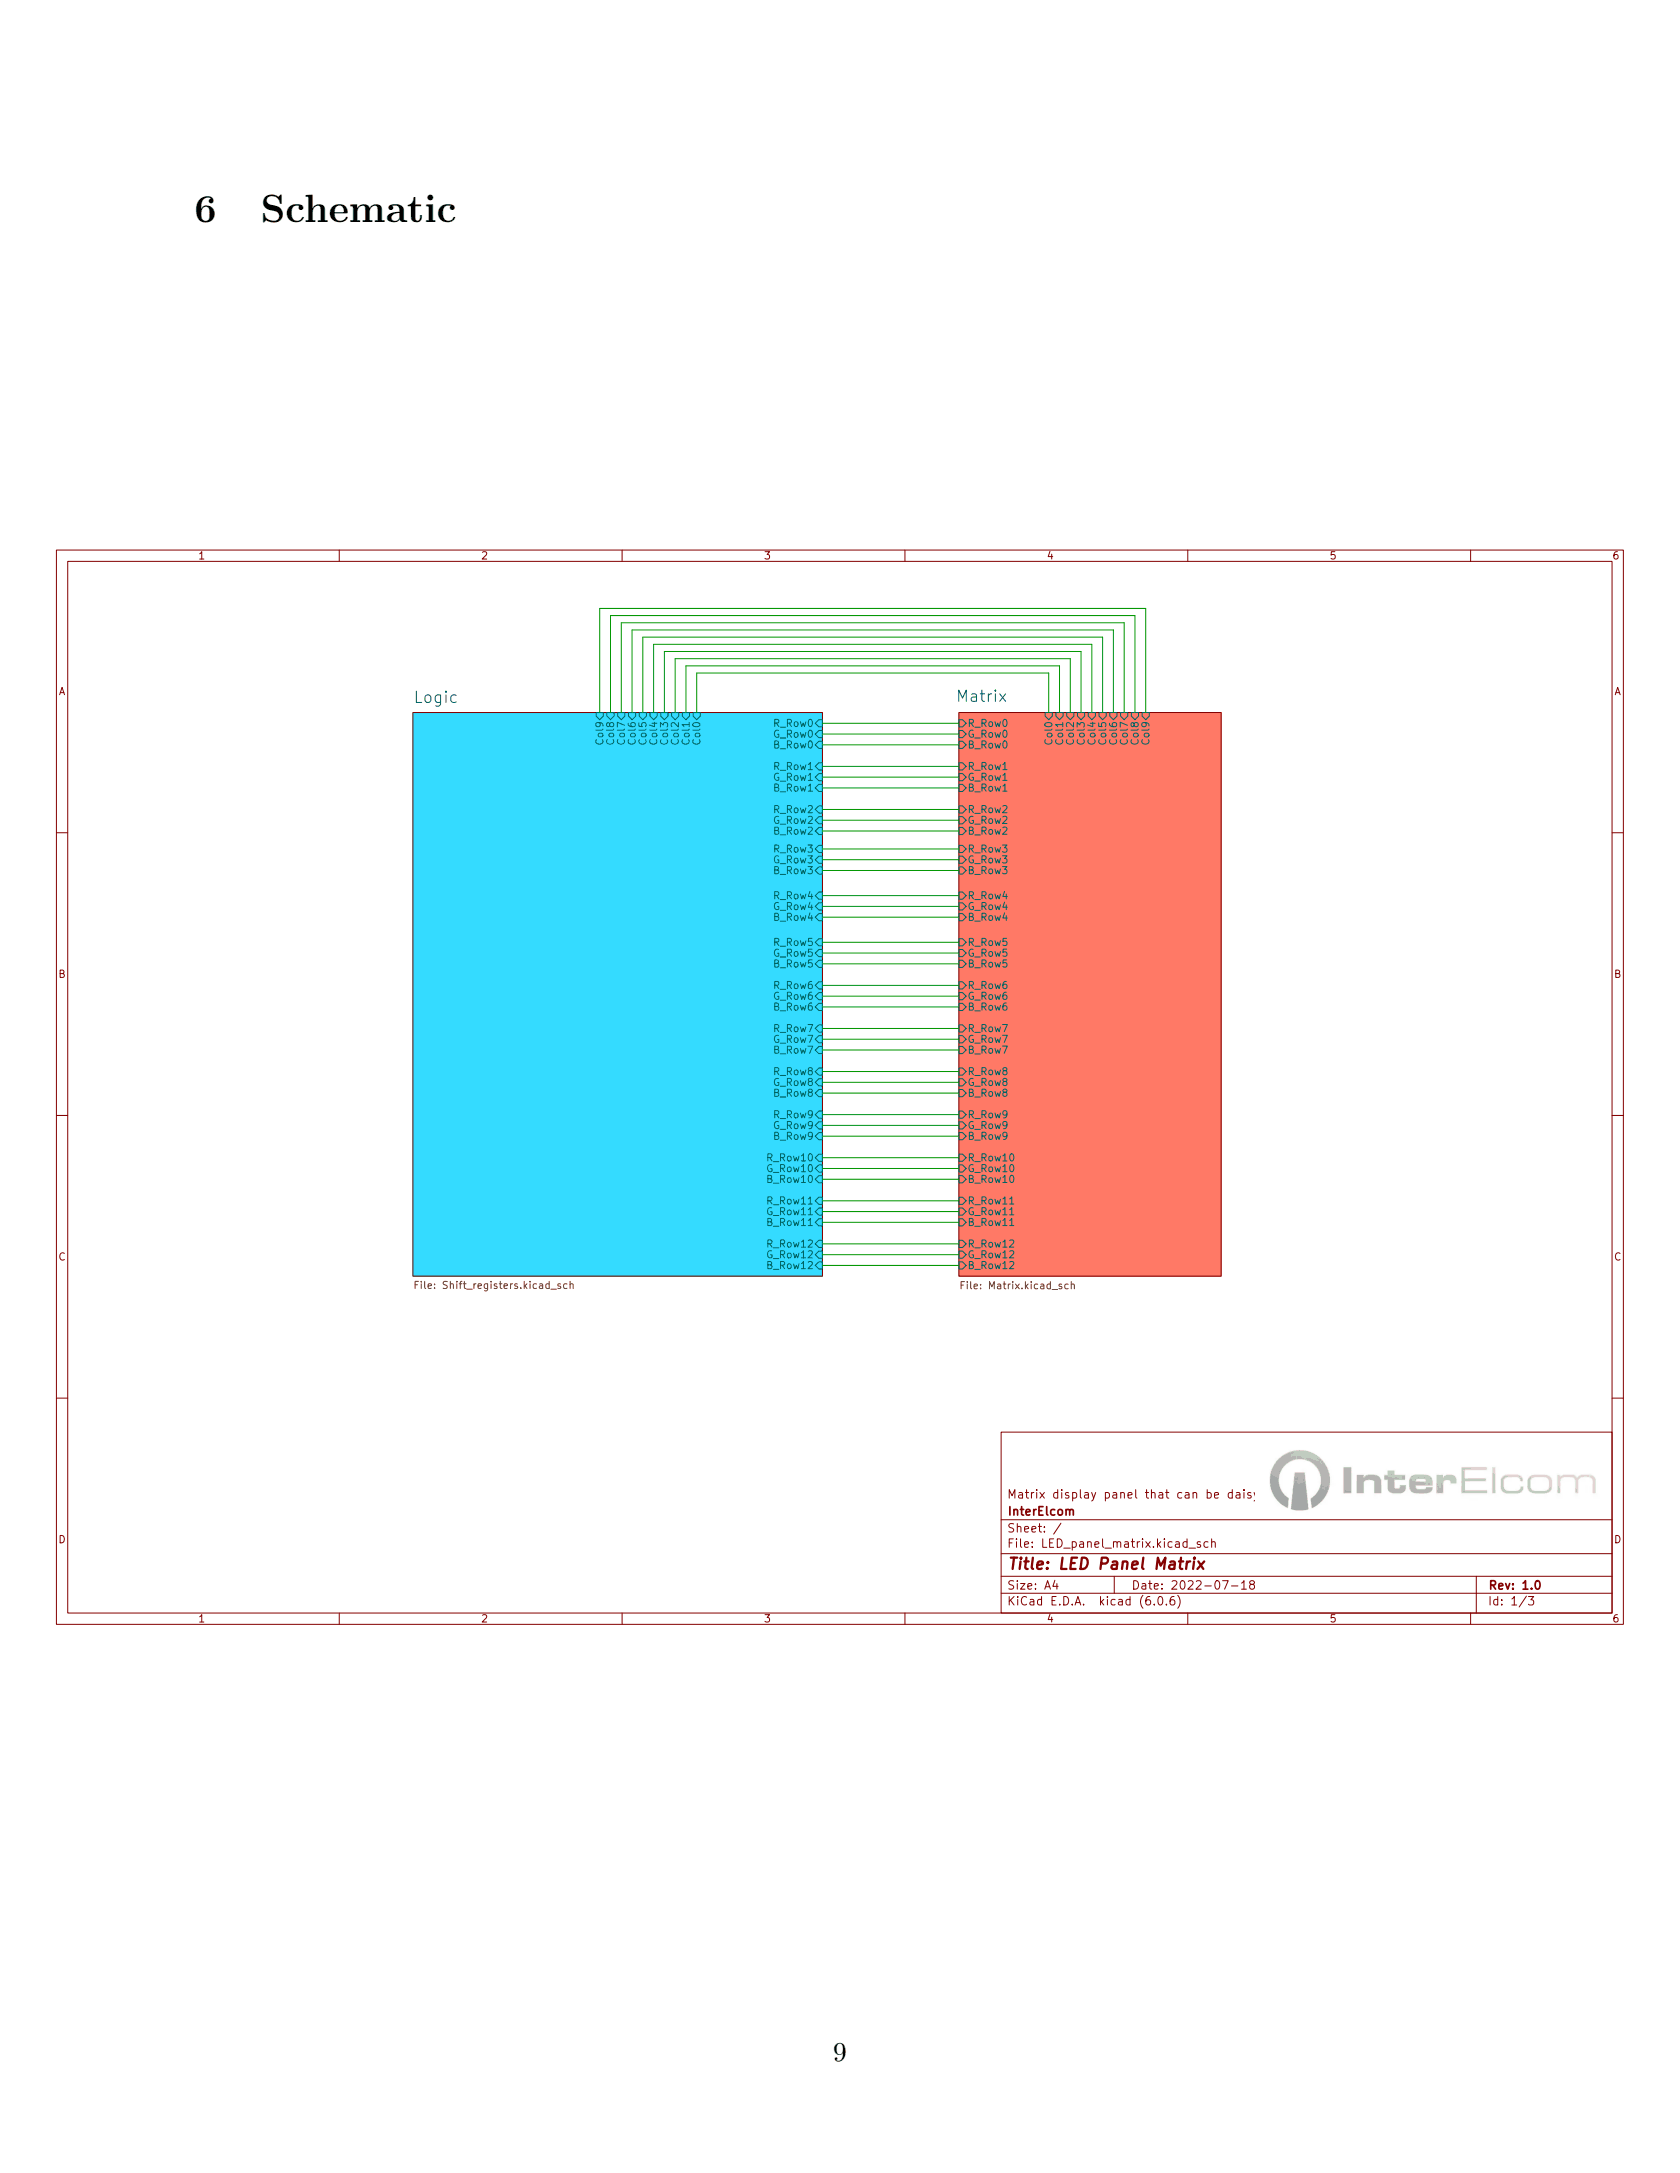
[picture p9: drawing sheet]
(kicad_sch (version 20211123) (generator eeschema)

 (paper "A4")

 (title_block
  (title "LED Panel Matrix")
  (date "2022-07-18")
  (rev "1.0")
  (company "InterElcom")
  (comment 1 "Matrix display panel that can be daisy chained"))

 (lib_symbols)


 (wire (pts (xy 113.665 38.735) (xy 113.665 25.4)) (stroke (width 0) (type default) (color 0 0 0 0)))
 (wire (pts (xy 191.135 27.94) (xy 191.135 38.735)) (stroke (width 0) (type default) (color 0 0 0 0)))
 (wire (pts (xy 145.415 106.045) (xy 169.545 106.045)) (stroke (width 0) (type default) (color 0 0 0 0)))
 (wire (pts (xy 145.415 136.525) (xy 169.545 136.525)) (stroke (width 0) (type default) (color 0 0 0 0)))
 (wire (pts (xy 111.76 24.13) (xy 111.76 38.735)) (stroke (width 0) (type default) (color 0 0 0 0)))
 (wire (pts (xy 145.415 42.545) (xy 169.545 42.545)) (stroke (width 0) (type default) (color 0 0 0 0)))
 (wire (pts (xy 185.42 31.75) (xy 123.19 31.75)) (stroke (width 0) (type default) (color 0 0 0 0)))
 (wire (pts (xy 145.415 98.425) (xy 169.545 98.425)) (stroke (width 0) (type default) (color 0 0 0 0)))
 (wire (pts (xy 145.415 79.375) (xy 169.545 79.375)) (stroke (width 0) (type default) (color 0 0 0 0)))
 (wire (pts (xy 145.415 74.93) (xy 169.545 74.93)) (stroke (width 0) (type default) (color 0 0 0 0)))
 (wire (pts (xy 145.415 66.675) (xy 169.545 66.675)) (stroke (width 0) (type default) (color 0 0 0 0)))
 (wire (pts (xy 145.415 81.28) (xy 169.545 81.28)) (stroke (width 0) (type default) (color 0 0 0 0)))
 (wire (pts (xy 145.415 119.38) (xy 169.545 119.38)) (stroke (width 0) (type default) (color 0 0 0 0)))
 (wire (pts (xy 193.04 38.735) (xy 193.04 26.67)) (stroke (width 0) (type default) (color 0 0 0 0)))
 (wire (pts (xy 145.415 117.475) (xy 169.545 117.475)) (stroke (width 0) (type default) (color 0 0 0 0)))
 (wire (pts (xy 117.475 27.94) (xy 191.135 27.94)) (stroke (width 0) (type default) (color 0 0 0 0)))
 (wire (pts (xy 145.415 96.52) (xy 169.545 96.52)) (stroke (width 0) (type default) (color 0 0 0 0)))
 (wire (pts (xy 145.415 50.165) (xy 169.545 50.165)) (stroke (width 0) (type default) (color 0 0 0 0)))
 (wire (pts (xy 200.66 38.735) (xy 200.66 21.59)) (stroke (width 0) (type default) (color 0 0 0 0)))
 (wire (pts (xy 145.415 128.905) (xy 169.545 128.905)) (stroke (width 0) (type default) (color 0 0 0 0)))
 (wire (pts (xy 113.665 25.4) (xy 194.945 25.4)) (stroke (width 0) (type default) (color 0 0 0 0)))
 (wire (pts (xy 185.42 38.735) (xy 185.42 31.75)) (stroke (width 0) (type default) (color 0 0 0 0)))
 (wire (pts (xy 145.415 52.07) (xy 169.545 52.07)) (stroke (width 0) (type default) (color 0 0 0 0)))
 (wire (pts (xy 145.415 109.855) (xy 169.545 109.855)) (stroke (width 0) (type default) (color 0 0 0 0)))
 (wire (pts (xy 145.415 83.185) (xy 169.545 83.185)) (stroke (width 0) (type default) (color 0 0 0 0)))
 (wire (pts (xy 196.85 38.735) (xy 196.85 24.13)) (stroke (width 0) (type default) (color 0 0 0 0)))
 (wire (pts (xy 145.415 111.76) (xy 169.545 111.76)) (stroke (width 0) (type default) (color 0 0 0 0)))
 (wire (pts (xy 145.415 57.785) (xy 169.545 57.785)) (stroke (width 0) (type default) (color 0 0 0 0)))
 (wire (pts (xy 145.415 88.9) (xy 169.545 88.9)) (stroke (width 0) (type default) (color 0 0 0 0)))
 (wire (pts (xy 145.415 62.865) (xy 169.545 62.865)) (stroke (width 0) (type default) (color 0 0 0 0)))
 (wire (pts (xy 145.415 132.715) (xy 169.545 132.715)) (stroke (width 0) (type default) (color 0 0 0 0)))
 (wire (pts (xy 123.19 31.75) (xy 123.19 38.735)) (stroke (width 0) (type default) (color 0 0 0 0)))
 (wire (pts (xy 145.415 102.235) (xy 169.545 102.235)) (stroke (width 0) (type default) (color 0 0 0 0)))
 (wire (pts (xy 121.285 30.48) (xy 187.325 30.48)) (stroke (width 0) (type default) (color 0 0 0 0)))
 (wire (pts (xy 202.565 20.32) (xy 202.565 38.735)) (stroke (width 0) (type default) (color 0 0 0 0)))
 (wire (pts (xy 189.23 29.21) (xy 119.38 29.21)) (stroke (width 0) (type default) (color 0 0 0 0)))
 (wire (pts (xy 193.04 26.67) (xy 115.57 26.67)) (stroke (width 0) (type default) (color 0 0 0 0)))
 (wire (pts (xy 145.415 125.095) (xy 169.545 125.095)) (stroke (width 0) (type default) (color 0 0 0 0)))
 (wire (pts (xy 200.66 21.59) (xy 107.95 21.59)) (stroke (width 0) (type default) (color 0 0 0 0)))
 (wire (pts (xy 119.38 29.21) (xy 119.38 38.735)) (stroke (width 0) (type default) (color 0 0 0 0)))
 (wire (pts (xy 145.415 71.12) (xy 169.545 71.12)) (stroke (width 0) (type default) (color 0 0 0 0)))
 (wire (pts (xy 115.57 26.67) (xy 115.57 38.735)) (stroke (width 0) (type default) (color 0 0 0 0)))
 (wire (pts (xy 145.415 55.88) (xy 169.545 55.88)) (stroke (width 0) (type default) (color 0 0 0 0)))
 (wire (pts (xy 145.415 48.26) (xy 169.545 48.26)) (stroke (width 0) (type default) (color 0 0 0 0)))
 (wire (pts (xy 145.415 94.615) (xy 169.545 94.615)) (stroke (width 0) (type default) (color 0 0 0 0)))
 (wire (pts (xy 145.415 127) (xy 169.545 127)) (stroke (width 0) (type default) (color 0 0 0 0)))
 (wire (pts (xy 107.95 21.59) (xy 107.95 38.735)) (stroke (width 0) (type default) (color 0 0 0 0)))
 (wire (pts (xy 145.415 64.77) (xy 169.545 64.77)) (stroke (width 0) (type default) (color 0 0 0 0)))
 (wire (pts (xy 145.415 73.025) (xy 169.545 73.025)) (stroke (width 0) (type default) (color 0 0 0 0)))
 (wire (pts (xy 109.855 22.86) (xy 198.755 22.86)) (stroke (width 0) (type default) (color 0 0 0 0)))
 (wire (pts (xy 145.415 104.14) (xy 169.545 104.14)) (stroke (width 0) (type default) (color 0 0 0 0)))
 (wire (pts (xy 145.415 90.805) (xy 169.545 90.805)) (stroke (width 0) (type default) (color 0 0 0 0)))
 (wire (pts (xy 121.285 38.735) (xy 121.285 30.48)) (stroke (width 0) (type default) (color 0 0 0 0)))
 (wire (pts (xy 194.945 25.4) (xy 194.945 38.735)) (stroke (width 0) (type default) (color 0 0 0 0)))
 (wire (pts (xy 117.475 38.735) (xy 117.475 27.94)) (stroke (width 0) (type default) (color 0 0 0 0)))
 (wire (pts (xy 109.855 38.735) (xy 109.855 22.86)) (stroke (width 0) (type default) (color 0 0 0 0)))
 (wire (pts (xy 145.415 59.69) (xy 169.545 59.69)) (stroke (width 0) (type default) (color 0 0 0 0)))
 (wire (pts (xy 145.415 40.64) (xy 169.545 40.64)) (stroke (width 0) (type default) (color 0 0 0 0)))
 (wire (pts (xy 196.85 24.13) (xy 111.76 24.13)) (stroke (width 0) (type default) (color 0 0 0 0)))
 (wire (pts (xy 145.415 44.45) (xy 169.545 44.45)) (stroke (width 0) (type default) (color 0 0 0 0)))
 (wire (pts (xy 187.325 30.48) (xy 187.325 38.735)) (stroke (width 0) (type default) (color 0 0 0 0)))
 (wire (pts (xy 145.415 121.285) (xy 169.545 121.285)) (stroke (width 0) (type default) (color 0 0 0 0)))
 (wire (pts (xy 198.755 22.86) (xy 198.755 38.735)) (stroke (width 0) (type default) (color 0 0 0 0)))
 (wire (pts (xy 189.23 38.735) (xy 189.23 29.21)) (stroke (width 0) (type default) (color 0 0 0 0)))
 (wire (pts (xy 145.415 134.62) (xy 169.545 134.62)) (stroke (width 0) (type default) (color 0 0 0 0)))
 (wire (pts (xy 145.415 86.995) (xy 169.545 86.995)) (stroke (width 0) (type default) (color 0 0 0 0)))
 (wire (pts (xy 106.045 38.735) (xy 106.045 20.32)) (stroke (width 0) (type default) (color 0 0 0 0)))
 (wire (pts (xy 145.415 113.665) (xy 169.545 113.665)) (stroke (width 0) (type default) (color 0 0 0 0)))
 (wire (pts (xy 106.045 20.32) (xy 202.565 20.32)) (stroke (width 0) (type default) (color 0 0 0 0)))

 (image (at 194.945 66.04) (scale 0.771067)
  (data))

 (sheet (at 169.545 38.735) (size 46.355 99.695) (stroke (width 0.1524) (type solid) (color 0 0 0 0)) (fill (color 255 121 102 1.0000))
  (property "Sheet name" "Matrix" (id 0) (at 168.91 37.465 0) (effects (font (size 2 2)) (justify left bottom)))
  (property "Sheet file" "Matrix.kicad_sch" (id 1) (at 169.545 139.065 0) (effects (font (size 1.27 1.27)) (justify left top))) (pin "R_Row5" input (at 169.545 79.375 180) (effects (font (size 1.27 1.27)) (justify left))) (pin "G_Row5" input (at 169.545 81.28 180) (effects (font (size 1.27 1.27)) (justify left))) (pin "B_Row5" input (at 169.545 83.185 180) (effects (font (size 1.27 1.27)) (justify left))) (pin "R_Row6" input (at 169.545 86.995 180) (effects (font (size 1.27 1.27)) (justify left))) (pin "G_Row6" input (at 169.545 88.9 180) (effects (font (size 1.27 1.27)) (justify left))) (pin "B_Row4" input (at 169.545 74.93 180) (effects (font (size 1.27 1.27)) (justify left))) (pin "R_Row4" input (at 169.545 71.12 180) (effects (font (size 1.27 1.27)) (justify left))) (pin "G_Row4" input (at 169.545 73.025 180) (effects (font (size 1.27 1.27)) (justify left))) (pin "G_Row3" input (at 169.545 64.77 180) (effects (font (size 1.27 1.27)) (justify left))) (pin "R_Row3" input (at 169.545 62.865 180) (effects (font (size 1.27 1.27)) (justify left))) (pin "B_Row3" input (at 169.545 66.675 180) (effects (font (size 1.27 1.27)) (justify left))) (pin "R_Row2" input (at 169.545 55.88 180) (effects (font (size 1.27 1.27)) (justify left))) (pin "G_Row2" input (at 169.545 57.785 180) (effects (font (size 1.27 1.27)) (justify left))) (pin "B_Row2" input (at 169.545 59.69 180) (effects (font (size 1.27 1.27)) (justify left))) (pin "Col5" input (at 194.945 38.735 90) (effects (font (size 1.27 1.27)) (justify right))) (pin "Col8" input (at 200.66 38.735 90) (effects (font (size 1.27 1.27)) (justify right))) (pin "Col9" input (at 202.565 38.735 90) (effects (font (size 1.27 1.27)) (justify right))) (pin "Col6" input (at 196.85 38.735 90) (effects (font (size 1.27 1.27)) (justify right))) (pin "Col7" input (at 198.755 38.735 90) (effects (font (size 1.27 1.27)) (justify right))) (pin "Col0" input (at 185.42 38.735 90) (effects (font (size 1.27 1.27)) (justify right))) (pin "Col1" input (at 187.325 38.735 90) (effects (font (size 1.27 1.27)) (justify right))) (pin "Col2" input (at 189.23 38.735 90) (effects (font (size 1.27 1.27)) (justify right))) (pin "Col4" input (at 193.04 38.735 90) (effects (font (size 1.27 1.27)) (justify right))) (pin "Col3" input (at 191.135 38.735 90) (effects (font (size 1.27 1.27)) (justify right))) (pin "G_Row0" input (at 169.545 42.545 180) (effects (font (size 1.27 1.27)) (justify left))) (pin "B_Row0" input (at 169.545 44.45 180) (effects (font (size 1.27 1.27)) (justify left))) (pin "R_Row0" input (at 169.545 40.64 180) (effects (font (size 1.27 1.27)) (justify left))) (pin "R_Row1" input (at 169.545 48.26 180) (effects (font (size 1.27 1.27)) (justify left))) (pin "G_Row1" input (at 169.545 50.165 180) (effects (font (size 1.27 1.27)) (justify left))) (pin "B_Row1" input (at 169.545 52.07 180) (effects (font (size 1.27 1.27)) (justify left))) (pin "B_Row6" input (at 169.545 90.805 180) (effects (font (size 1.27 1.27)) (justify left))) (pin "R_Row7" input (at 169.545 94.615 180) (effects (font (size 1.27 1.27)) (justify left))) (pin "G_Row7" input (at 169.545 96.52 180) (effects (font (size 1.27 1.27)) (justify left))) (pin "B_Row7" input (at 169.545 98.425 180) (effects (font (size 1.27 1.27)) (justify left))) (pin "R_Row8" input (at 169.545 102.235 180) (effects (font (size 1.27 1.27)) (justify left))) (pin "G_Row9" input (at 169.545 111.76 180) (effects (font (size 1.27 1.27)) (justify left))) (pin "B_Row9" input (at 169.545 113.665 180) (effects (font (size 1.27 1.27)) (justify left))) (pin "B_Row8" input (at 169.545 106.045 180) (effects (font (size 1.27 1.27)) (justify left))) (pin "G_Row8" input (at 169.545 104.14 180) (effects (font (size 1.27 1.27)) (justify left))) (pin "R_Row9" input (at 169.545 109.855 180) (effects (font (size 1.27 1.27)) (justify left))) (pin "R_Row10" input (at 169.545 117.475 180) (effects (font (size 1.27 1.27)) (justify left))) (pin "G_Row10" input (at 169.545 119.38 180) (effects (font (size 1.27 1.27)) (justify left))) (pin "B_Row10" input (at 169.545 121.285 180) (effects (font (size 1.27 1.27)) (justify left))) (pin "B_Row11" input (at 169.545 128.905 180) (effects (font (size 1.27 1.27)) (justify left))) (pin "G_Row11" input (at 169.545 127 180) (effects (font (size 1.27 1.27)) (justify left))) (pin "R_Row12" input (at 169.545 132.715 180) (effects (font (size 1.27 1.27)) (justify left))) (pin "G_Row12" input (at 169.545 134.62 180) (effects (font (size 1.27 1.27)) (justify left))) (pin "R_Row11" input (at 169.545 125.095 180) (effects (font (size 1.27 1.27)) (justify left))) (pin "B_Row12" input (at 169.545 136.525 180) (effects (font (size 1.27 1.27)) (justify left))))

 (sheet (at 73.025 38.735) (size 72.39 99.695) (fields_autoplaced) (stroke (width 0.1524) (type solid) (color 0 0 0 0)) (fill (color 52 219 255 1.0000))
  (property "Sheet name" "Logic" (id 0) (at 73.025 37.6584 0) (effects (font (size 2 2)) (justify left bottom)))
  (property "Sheet file" "Shift_registers.kicad_sch" (id 1) (at 73.025 139.0146 0) (effects (font (size 1.27 1.27)) (justify left top))) (pin "R_Row5" input (at 145.415 79.375 0) (effects (font (size 1.27 1.27)) (justify right))) (pin "R_Row4" input (at 145.415 71.12 0) (effects (font (size 1.27 1.27)) (justify right))) (pin "R_Row6" input (at 145.415 86.995 0) (effects (font (size 1.27 1.27)) (justify right))) (pin "R_Row8" input (at 145.415 102.235 0) (effects (font (size 1.27 1.27)) (justify right))) (pin "R_Row7" input (at 145.415 94.615 0) (effects (font (size 1.27 1.27)) (justify right))) (pin "R_Row0" input (at 145.415 40.64 0) (effects (font (size 1.27 1.27)) (justify right))) (pin "R_Row1" input (at 145.415 48.26 0) (effects (font (size 1.27 1.27)) (justify right))) (pin "R_Row3" input (at 145.415 62.865 0) (effects (font (size 1.27 1.27)) (justify right))) (pin "R_Row2" input (at 145.415 55.88 0) (effects (font (size 1.27 1.27)) (justify right))) (pin "R_Row12" input (at 145.415 132.715 0) (effects (font (size 1.27 1.27)) (justify right))) (pin "R_Row11" input (at 145.415 125.095 0) (effects (font (size 1.27 1.27)) (justify right))) (pin "R_Row9" input (at 145.415 109.855 0) (effects (font (size 1.27 1.27)) (justify right))) (pin "R_Row10" input (at 145.415 117.475 0) (effects (font (size 1.27 1.27)) (justify right))) (pin "B_Row11" input (at 145.415 128.905 0) (effects (font (size 1.27 1.27)) (justify right))) (pin "B_Row8" input (at 145.415 106.045 0) (effects (font (size 1.27 1.27)) (justify right))) (pin "B_Row9" input (at 145.415 113.665 0) (effects (font (size 1.27 1.27)) (justify right))) (pin "B_Row10" input (at 145.415 121.285 0) (effects (font (size 1.27 1.27)) (justify right))) (pin "B_Row12" input (at 145.415 136.525 0) (effects (font (size 1.27 1.27)) (justify right))) (pin "B_Row7" input (at 145.415 98.425 0) (effects (font (size 1.27 1.27)) (justify right))) (pin "B_Row1" input (at 145.415 52.07 0) (effects (font (size 1.27 1.27)) (justify right))) (pin "B_Row0" input (at 145.415 44.45 0) (effects (font (size 1.27 1.27)) (justify right))) (pin "B_Row2" input (at 145.415 59.69 0) (effects (font (size 1.27 1.27)) (justify right))) (pin "B_Row3" input (at 145.415 66.675 0) (effects (font (size 1.27 1.27)) (justify right))) (pin "G_Row5" input (at 145.415 81.28 0) (effects (font (size 1.27 1.27)) (justify right))) (pin "G_Row6" input (at 145.415 88.9 0) (effects (font (size 1.27 1.27)) (justify right))) (pin "G_Row4" input (at 145.415 73.025 0) (effects (font (size 1.27 1.27)) (justify right))) (pin "G_Row7" input (at 145.415 96.52 0) (effects (font (size 1.27 1.27)) (justify right))) (pin "G_Row9" input (at 145.415 111.76 0) (effects (font (size 1.27 1.27)) (justify right))) (pin "G_Row8" input (at 145.415 104.14 0) (effects (font (size 1.27 1.27)) (justify right))) (pin "B_Row5" input (at 145.415 83.185 0) (effects (font (size 1.27 1.27)) (justify right))) (pin "B_Row6" input (at 145.415 90.805 0) (effects (font (size 1.27 1.27)) (justify right))) (pin "B_Row4" input (at 145.415 74.93 0) (effects (font (size 1.27 1.27)) (justify right))) (pin "G_Row1" input (at 145.415 50.165 0) (effects (font (size 1.27 1.27)) (justify right))) (pin "G_Row0" input (at 145.415 42.545 0) (effects (font (size 1.27 1.27)) (justify right))) (pin "G_Row3" input (at 145.415 64.77 0) (effects (font (size 1.27 1.27)) (justify right))) (pin "G_Row2" input (at 145.415 57.785 0) (effects (font (size 1.27 1.27)) (justify right))) (pin "G_Row10" input (at 145.415 119.38 0) (effects (font (size 1.27 1.27)) (justify right))) (pin "G_Row12" input (at 145.415 134.62 0) (effects (font (size 1.27 1.27)) (justify right))) (pin "G_Row11" input (at 145.415 127 0) (effects (font (size 1.27 1.27)) (justify right))) (pin "Col2" input (at 119.38 38.735 90) (effects (font (size 1.27 1.27)) (justify right))) (pin "Col3" input (at 117.475 38.735 90) (effects (font (size 1.27 1.27)) (justify right))) (pin "Col8" input (at 107.95 38.735 90) (effects (font (size 1.27 1.27)) (justify right))) (pin "Col9" input (at 106.045 38.735 90) (effects (font (size 1.27 1.27)) (justify right))) (pin "Col0" input (at 123.19 38.735 90) (effects (font (size 1.27 1.27)) (justify right))) (pin "Col1" input (at 121.285 38.735 90) (effects (font (size 1.27 1.27)) (justify right))) (pin "Col6" input (at 111.76 38.735 90) (effects (font (size 1.27 1.27)) (justify right))) (pin "Col7" input (at 109.855 38.735 90) (effects (font (size 1.27 1.27)) (justify right))) (pin "Col4" input (at 115.57 38.735 90) (effects (font (size 1.27 1.27)) (justify right))) (pin "Col5" input (at 113.665 38.735 90) (effects (font (size 1.27 1.27)) (justify right))))

 (sheet_instances (path "" (page "1")) (path "" (page "2")) (path "" (page "3")))

 (symbol_instances (path "" (reference "#PWR01") (unit 1) (value "GNDD") (footprint "")) (path "" (reference "#PWR02") (unit 1) (value "GNDD") (footprint "")) (path "" (reference "#PWR03") (unit 1) (value "GNDD") (footprint "")) (path "" (reference "#PWR04") (unit 1) (value "GNDD") (footprint "")) (path "" (reference "#PWR05") (unit 1) (value "GNDD") (footprint "")) (path "" (reference "#PWR06") (unit 1) (value "GNDD") (footprint "")) (path "" (reference "#PWR07") (unit 1) (value "GNDD") (footprint "")) (path "" (reference "#PWR08") (unit 1) (value "GNDD") (footprint "")) (path "" (reference "#PWR09") (unit 1) (value "GNDD") (footprint "")) (path "" (reference "#PWR010") (unit 1) (value "GNDD") (footprint "")) (path "" (reference "#PWR0101") (unit 1) (value "GNDD") (footprint "")) (path "" (reference "#PWR0102") (unit 1) (value "GNDD") (footprint "")) (path "" (reference "#PWR0103") (unit 1) (value "GNDD") (footprint "")) (path "" (reference "#PWR0104") (unit 1) (value "GNDD") (footprint "")) (path "" (reference "#PWR0105") (unit 1) (value "+5V") (footprint "")) (path "" (reference "#PWR0301") (unit 1) (value "GNDD") (footprint "")) (path "" (reference "#PWR0302") (unit 1) (value "GNDD") (footprint "")) (path "" (reference "#PWR0303") (unit 1) (value "+3.3V") (footprint "")) (path "" (reference "#PWR0304") (unit 1) (value "GNDD") (footprint "")) (path "" (reference "#PWR0305") (unit 1) (value "+3.3V") (footprint "")) (path "" (reference "#PWR0306") (unit 1) (value "GNDD") (footprint "")) (path "" (reference "#PWR0307") (unit 1) (value "+3.3V") (footprint "")) (path "" (reference "#PWR0308") (unit 1) (value "+5V") (footprint "")) (path "" (reference "#PWR0309") (unit 1) (value "GNDD") (footprint "")) (path "" (reference "#PWR0310") (unit 1) (value "GNDD") (footprint "")) (path "" (reference "#PWR0311") (unit 1) (value "+3.3V") (footprint "")) (path "" (reference "#PWR0312") (unit 1) (value "GNDD") (footprint "")) (path "" (reference "#PWR0313") (unit 1) (value "GNDD") (footprint "")) (path "" (reference "#PWR0314") (unit 1) (value "+5V") (footprint "")) (path "" (reference "#PWR0315") (unit 1) (value "GNDD") (footprint "")) (path "" (reference "#PWR0317") (unit 1) (value "GNDD") (footprint "")) (path "" (reference "#PWR0318") (unit 1) (value "+3.3V") (footprint "")) (path "" (reference "#PWR0319") (unit 1) (value "GNDD") (footprint "")) (path "" (reference "#PWR0320") (unit 1) (value "+3.3V") (footprint "")) (path "" (reference "#PWR0321") (unit 1) (value "GNDD") (footprint "")) (path "" (reference "#PWR0322") (unit 1) (value "GNDD") (footprint "")) (path "" (reference "#PWR0323") (unit 1) (value "+3.3V") (footprint "")) (path "" (reference "#PWR0324") (unit 1) (value "GNDD") (footprint "")) (path "" (reference "#PWR0325") (unit 1) (value "GNDD") (footprint "")) (path "" (reference "#PWR0326") (unit 1) (value "+5V") (footprint "")) (path "" (reference "#PWR0327") (unit 1) (value "GNDD") (footprint "")) (path "" (reference "#PWR0328") (unit 1) (value "GNDD") (footprint "")) (path "" (reference "#PWR0329") (unit 1) (value "+5V") (footprint "")) (path "" (reference "#PWR0330") (unit 1) (value "GNDD") (footprint "")) (path "" (reference "#PWR0331") (unit 1) (value "GNDD") (footprint "")) (path "" (reference "#PWR0332") (unit 1) (value "+5V") (footprint "")) (path "" (reference "#PWR0333") (unit 1) (value "GNDD") (footprint "")) (path "" (reference "#PWR0334") (unit 1) (value "GNDD") (footprint "")) (path "" (reference "C301") (unit 1) (value "220u") (footprint "Capacitor_SMD:CP_Elec_8x10.5")) (path "" (reference "C302") (unit 1) (value "220u") (footprint "Capacitor_SMD:CP_Elec_8x10.5")) (path "" (reference "C303") (unit 1) (value "100n") (footprint "Capacitor_SMD:C_0603_1608Metric_Pad1.08x0.95mm_HandSolder")) (path "" (reference "C304") (unit 1) (value "20p") (footprint "Capacitor_SMD:C_0603_1608Metric_Pad1.08x0.95mm_HandSolder")) (path "" (reference "C305") (unit 1) (value "20p") (footprint "Capacitor_SMD:C_0603_1608Metric_Pad1.08x0.95mm_HandSolder")) (path "" (reference "C306") (unit 1) (value "10u") (footprint "Capacitor_Tantalum_SMD:CP_EIA-6032-28_Kemet-C_Pad2.25x2.35mm_HandSolder")) (path "" (reference "C307") (unit 1) (value "100n") (footprint "Capacitor_SMD:C_0603_1608Metric_Pad1.08x0.95mm_HandSolder")) (path "" (reference "C308") (unit 1) (value "10u") (footprint "Capacitor_Tantalum_SMD:CP_EIA-6032-28_Kemet-C_Pad2.25x2.35mm_HandSolder")) (path "" (reference "C309") (unit 1) (value "100n") (footprint "Capacitor_SMD:C_0603_1608Metric_Pad1.08x0.95mm_HandSolder")) (path "" (reference "C310") (unit 1) (value "100n") (footprint "Capacitor_SMD:C_0603_1608Metric_Pad1.08x0.95mm_HandSolder")) (path "" (reference "C311") (unit 1) (value "100n") (footprint "Capacitor_SMD:C_0603_1608Metric_Pad1.08x0.95mm_HandSolder")) (path "" (reference "C312") (unit 1) (value "100n") (footprint "Capacitor_SMD:C_0603_1608Metric_Pad1.08x0.95mm_HandSolder")) (path "" (reference "C313") (unit 1) (value "100n") (footprint "Capacitor_SMD:C_0603_1608Metric_Pad1.08x0.95mm_HandSolder")) (path "" (reference "C314") (unit 1) (value "100n") (footprint "Capacitor_SMD:C_0603_1608Metric_Pad1.08x0.95mm_HandSolder")) (path "" (reference "C315") (unit 1) (value "100n") (footprint "Capacitor_SMD:C_0603_1608Metric_Pad1.08x0.95mm_HandSolder")) (path "" (reference "C316") (unit 1) (value "100n") (footprint "Capacitor_SMD:C_0603_1608Metric_Pad1.08x0.95mm_HandSolder")) (path "" (reference "D201") (unit 1) (value "LED_RGB") (footprint "IE-3535RGB:IE-3535RGB")) (path "" (reference "D202") (unit 1) (value "LED_RGB") (footprint "IE-3535RGB:IE-3535RGB")) (path "" (reference "D203") (unit 1) (value "LED_RGB") (footprint "IE-3535RGB:IE-3535RGB")) (path "" (reference "D204") (unit 1) (value "LED_RGB") (footprint "IE-3535RGB:IE-3535RGB")) (path "" (reference "D205") (unit 1) (value "LED_RGB") (footprint "IE-3535RGB:IE-3535RGB")) (path "" (reference "D206") (unit 1) (value "LED_RGB") (footprint "IE-3535RGB:IE-3535RGB")) (path "" (reference "D207") (unit 1) (value "LED_RGB") (footprint "IE-3535RGB:IE-3535RGB")) (path "" (reference "D208") (unit 1) (value "LED_RGB") (footprint "IE-3535RGB:IE-3535RGB")) (path "" (reference "D209") (unit 1) (value "LED_RGB") (footprint "IE-3535RGB:IE-3535RGB")) (path "" (reference "D210") (unit 1) (value "LED_RGB") (footprint "IE-3535RGB:IE-3535RGB")) (path "" (reference "D211") (unit 1) (value "LED_RGB") (footprint "IE-3535RGB:IE-3535RGB")) (path "" (reference "D212") (unit 1) (value "LED_RGB") (footprint "IE-3535RGB:IE-3535RGB")) (path "" (reference "D213") (unit 1) (value "LED_RGB") (footprint "IE-3535RGB:IE-3535RGB")) (path "" (reference "D214") (unit 1) (value "LED_RGB") (footprint "IE-3535RGB:IE-3535RGB")) (path "" (reference "D215") (unit 1) (value "LED_RGB") (footprint "IE-3535RGB:IE-3535RGB")) (path "" (reference "D216") (unit 1) (value "LED_RGB") (footprint "IE-3535RGB:IE-3535RGB")) (path "" (reference "D217") (unit 1) (value "LED_RGB") (footprint "IE-3535RGB:IE-3535RGB")) (path "" (reference "D218") (unit 1) (value "LED_RGB") (footprint "IE-3535RGB:IE-3535RGB")) (path "" (reference "D219") (unit 1) (value "LED_RGB") (footprint "IE-3535RGB:IE-3535RGB")) (path "" (reference "D220") (unit 1) (value "LED_RGB") (footprint "IE-3535RGB:IE-3535RGB")) (path "" (reference "D221") (unit 1) (value "LED_RGB") (footprint "IE-3535RGB:IE-3535RGB")) (path "" (reference "D222") (unit 1) (value "LED_RGB") (footprint "IE-3535RGB:IE-3535RGB")) (path "" (reference "D223") (unit 1) (value "LED_RGB") (footprint "IE-3535RGB:IE-3535RGB")) (path "" (reference "D224") (unit 1) (value "LED_RGB") (footprint "IE-3535RGB:IE-3535RGB")) (path "" (reference "D225") (unit 1) (value "LED_RGB") (footprint "IE-3535RGB:IE-3535RGB")) (path "" (reference "D226") (unit 1) (value "LED_RGB") (footprint "IE-3535RGB:IE-3535RGB")) (path "" (reference "D227") (unit 1) (value "LED_RGB") (footprint "IE-3535RGB:IE-3535RGB")) (path "" (reference "D228") (unit 1) (value "LED_RGB") (footprint "IE-3535RGB:IE-3535RGB")) (path "" (reference "D229") (unit 1) (value "LED_RGB") (footprint "IE-3535RGB:IE-3535RGB")) (path "" (reference "D230") (unit 1) (value "LED_RGB") (footprint "IE-3535RGB:IE-3535RGB")) (path "" (reference "D231") (unit 1) (value "LED_RGB") (footprint "IE-3535RGB:IE-3535RGB")) (path "" (reference "D232") (unit 1) (value "LED_RGB") (footprint "IE-3535RGB:IE-3535RGB")) (path "" (reference "D233") (unit 1) (value "LED_RGB") (footprint "IE-3535RGB:IE-3535RGB")) (path "" (reference "D234") (unit 1) (value "LED_RGB") (footprint "IE-3535RGB:IE-3535RGB")) (path "" (reference "D235") (unit 1) (value "LED_RGB") (footprint "IE-3535RGB:IE-3535RGB")) (path "" (reference "D236") (unit 1) (value "LED_RGB") (footprint "IE-3535RGB:IE-3535RGB")) (path "" (reference "D237") (unit 1) (value "LED_RGB") (footprint "IE-3535RGB:IE-3535RGB")) (path "" (reference "D238") (unit 1) (value "LED_RGB") (footprint "IE-3535RGB:IE-3535RGB")) (path "" (reference "D239") (unit 1) (value "LED_RGB") (footprint "IE-3535RGB:IE-3535RGB")) (path "" (reference "D240") (unit 1) (value "LED_RGB") (footprint "IE-3535RGB:IE-3535RGB")) (path "" (reference "D241") (unit 1) (value "LED_RGB") (footprint "IE-3535RGB:IE-3535RGB")) (path "" (reference "D242") (unit 1) (value "LED_RGB") (footprint "IE-3535RGB:IE-3535RGB")) (path "" (reference "D243") (unit 1) (value "LED_RGB") (footprint "IE-3535RGB:IE-3535RGB")) (path "" (reference "D244") (unit 1) (value "LED_RGB") (footprint "IE-3535RGB:IE-3535RGB")) (path "" (reference "D245") (unit 1) (value "LED_RGB") (footprint "IE-3535RGB:IE-3535RGB")) (path "" (reference "D246") (unit 1) (value "LED_RGB") (footprint "IE-3535RGB:IE-3535RGB")) (path "" (reference "D247") (unit 1) (value "LED_RGB") (footprint "IE-3535RGB:IE-3535RGB")) (path "" (reference "D248") (unit 1) (value "LED_RGB") (footprint "IE-3535RGB:IE-3535RGB")) (path "" (reference "D249") (unit 1) (value "LED_RGB") (footprint "IE-3535RGB:IE-3535RGB")) (path "" (reference "D250") (unit 1) (value "LED_RGB") (footprint "IE-3535RGB:IE-3535RGB")) (path "" (reference "D251") (unit 1) (value "LED_RGB") (footprint "IE-3535RGB:IE-3535RGB")) (path "" (reference "D252") (unit 1) (value "LED_RGB") (footprint "IE-3535RGB:IE-3535RGB")) (path "" (reference "D253") (unit 1) (value "LED_RGB") (footprint "IE-3535RGB:IE-3535RGB")) (path "" (reference "D254") (unit 1) (value "LED_RGB") (footprint "IE-3535RGB:IE-3535RGB")) (path "" (reference "D255") (unit 1) (value "LED_RGB") (footprint "IE-3535RGB:IE-3535RGB")) (path "" (reference "D256") (unit 1) (value "LED_RGB") (footprint "IE-3535RGB:IE-3535RGB")) (path "" (reference "D257") (unit 1) (value "LED_RGB") (footprint "IE-3535RGB:IE-3535RGB")) (path "" (reference "D258") (unit 1) (value "LED_RGB") (footprint "IE-3535RGB:IE-3535RGB")) (path "" (reference "D259") (unit 1) (value "LED_RGB") (footprint "IE-3535RGB:IE-3535RGB")) (path "" (reference "D260") (unit 1) (value "LED_RGB") (footprint "IE-3535RGB:IE-3535RGB")) (path "" (reference "D261") (unit 1) (value "LED_RGB") (footprint "IE-3535RGB:IE-3535RGB")) (path "" (reference "D262") (unit 1) (value "LED_RGB") (footprint "IE-3535RGB:IE-3535RGB")) (path "" (reference "D263") (unit 1) (value "LED_RGB") (footprint "IE-3535RGB:IE-3535RGB")) (path "" (reference "D264") (unit 1) (value "LED_RGB") (footprint "IE-3535RGB:IE-3535RGB")) (path "" (reference "D265") (unit 1) (value "LED_RGB") (footprint "IE-3535RGB:IE-3535RGB")) (path "" (reference "D266") (unit 1) (value "LED_RGB") (footprint "IE-3535RGB:IE-3535RGB")) (path "" (reference "D267") (unit 1) (value "LED_RGB") (footprint "IE-3535RGB:IE-3535RGB")) (path "" (reference "D268") (unit 1) (value "LED_RGB") (footprint "IE-3535RGB:IE-3535RGB")) (path "" (reference "D269") (unit 1) (value "LED_RGB") (footprint "IE-3535RGB:IE-3535RGB")) (path "" (reference "D270") (unit 1) (value "LED_RGB") (footprint "IE-3535RGB:IE-3535RGB")) (path "" (reference "D271") (unit 1) (value "LED_RGB") (footprint "IE-3535RGB:IE-3535RGB")) (path "" (reference "D272") (unit 1) (value "LED_RGB") (footprint "IE-3535RGB:IE-3535RGB")) (path "" (reference "D273") (unit 1) (value "LED_RGB") (footprint "IE-3535RGB:IE-3535RGB")) (path "" (reference "D274") (unit 1) (value "LED_RGB") (footprint "IE-3535RGB:IE-3535RGB")) (path "" (reference "D275") (unit 1) (value "LED_RGB") (footprint "IE-3535RGB:IE-3535RGB")) (path "" (reference "D276") (unit 1) (value "LED_RGB") (footprint "IE-3535RGB:IE-3535RGB")) (path "" (reference "D277") (unit 1) (value "LED_RGB") (footprint "IE-3535RGB:IE-3535RGB")) (path "" (reference "D278") (unit 1) (value "LED_RGB") (footprint "IE-3535RGB:IE-3535RGB")) (path "" (reference "D279") (unit 1) (value "LED_RGB") (footprint "IE-3535RGB:IE-3535RGB")) (path "" (reference "D280") (unit 1) (value "LED_RGB") (footprint "IE-3535RGB:IE-3535RGB")) (path "" (reference "D281") (unit 1) (value "LED_RGB") (footprint "IE-3535RGB:IE-3535RGB")) (path "" (reference "D282") (unit 1) (value "LED_RGB") (footprint "IE-3535RGB:IE-3535RGB")) (path "" (reference "D283") (unit 1) (value "LED_RGB") (footprint "IE-3535RGB:IE-3535RGB")) (path "" (reference "D284") (unit 1) (value "LED_RGB") (footprint "IE-3535RGB:IE-3535RGB")) (path "" (reference "D285") (unit 1) (value "LED_RGB") (footprint "IE-3535RGB:IE-3535RGB")) (path "" (reference "D286") (unit 1) (value "LED_RGB") (footprint "IE-3535RGB:IE-3535RGB")) (path "" (reference "D287") (unit 1) (value "LED_RGB") (footprint "IE-3535RGB:IE-3535RGB")) (path "" (reference "D288") (unit 1) (value "LED_RGB") (footprint "IE-3535RGB:IE-3535RGB")) (path "" (reference "D289") (unit 1) (value "LED_RGB") (footprint "IE-3535RGB:IE-3535RGB")) (path "" (reference "D290") (unit 1) (value "LED_RGB") (footprint "IE-3535RGB:IE-3535RGB")) (path "" (reference "D291") (unit 1) (value "LED_RGB") (footprint "IE-3535RGB:IE-3535RGB")) (path "" (reference "D292") (unit 1) (value "LED_RGB") (footprint "IE-3535RGB:IE-3535RGB")) (path "" (reference "D293") (unit 1) (value "LED_RGB") (footprint "IE-3535RGB:IE-3535RGB")) (path "" (reference "D294") (unit 1) (value "LED_RGB") (footprint "IE-3535RGB:IE-3535RGB")) (path "" (reference "D295") (unit 1) (value "LED_RGB") (footprint "IE-3535RGB:IE-3535RGB")) (path "" (reference "D296") (unit 1) (value "LED_RGB") (footprint "IE-3535RGB:IE-3535RGB")) (path "" (reference "D297") (unit 1) (value "LED_RGB") (footprint "IE-3535RGB:IE-3535RGB")) (path "" (reference "D298") (unit 1) (value "LED_RGB") (footprint "IE-3535RGB:IE-3535RGB")) (path "" (reference "D299") (unit 1) (value "LED_RGB") (footprint "IE-3535RGB:IE-3535RGB")) (path "" (reference "D300") (unit 1) (value "LED_RGB") (footprint "IE-3535RGB:IE-3535RGB")) (path "" (reference "D301") (unit 1) (value "LED_RGB") (footprint "IE-3535RGB:IE-3535RGB")) (path "" (reference "D302") (unit 1) (value "LED_RGB") (footprint "IE-3535RGB:IE-3535RGB")) (path "" (reference "D303") (unit 1) (value "LED_RGB") (footprint "IE-3535RGB:IE-3535RGB")) (path "" (reference "D304") (unit 1) (value "LED_RGB") (footprint "IE-3535RGB:IE-3535RGB")) (path "" (reference "D305") (unit 1) (value "LED_RGB") (footprint "IE-3535RGB:IE-3535RGB")) (path "" (reference "D306") (unit 1) (value "LED_RGB") (footprint "IE-3535RGB:IE-3535RGB")) (path "" (reference "D307") (unit 1) (value "LED_RGB") (footprint "IE-3535RGB:IE-3535RGB")) (path "" (reference "D308") (unit 1) (value "LED_RGB") (footprint "IE-3535RGB:IE-3535RGB")) (path "" (reference "D309") (unit 1) (value "LED_RGB") (footprint "IE-3535RGB:IE-3535RGB")) (path "" (reference "D310") (unit 1) (value "LED_RGB") (footprint "IE-3535RGB:IE-3535RGB")) (path "" (reference "D311") (unit 1) (value "LED_RGB") (footprint "IE-3535RGB:IE-3535RGB")) (path "" (reference "D312") (unit 1) (value "LED_RGB") (footprint "IE-3535RGB:IE-3535RGB")) (path "" (reference "D313") (unit 1) (value "LED_RGB") (footprint "IE-3535RGB:IE-3535RGB")) (path "" (reference "D314") (unit 1) (value "LED_RGB") (footprint "IE-3535RGB:IE-3535RGB")) (path "" (reference "D315") (unit 1) (value "LED_RGB") (footprint "IE-3535RGB:IE-3535RGB")) (path "" (reference "D316") (unit 1) (value "LED_RGB") (footprint "IE-3535RGB:IE-3535RGB")) (path "" (reference "D317") (unit 1) (value "LED_RGB") (footprint "IE-3535RGB:IE-3535RGB")) (path "" (reference "D318") (unit 1) (value "LED_RGB") (footprint "IE-3535RGB:IE-3535RGB")) (path "" (reference "D319") (unit 1) (value "LED_RGB") (footprint "IE-3535RGB:IE-3535RGB")) (path "" (reference "D320") (unit 1) (value "LED_RGB") (footprint "IE-3535RGB:IE-3535RGB")) (path "" (reference "D321") (unit 1) (value "LED_RGB") (footprint "IE-3535RGB:IE-3535RGB")) (path "" (reference "D322") (unit 1) (value "LED_RGB") (footprint "IE-3535RGB:IE-3535RGB")) (path "" (reference "D323") (unit 1) (value "LED_RGB") (footprint "IE-3535RGB:IE-3535RGB")) (path "" (reference "D324") (unit 1) (value "LED_RGB") (footprint "IE-3535RGB:IE-3535RGB")) (path "" (reference "D325") (unit 1) (value "LED_RGB") (footprint "IE-3535RGB:IE-3535RGB")) (path "" (reference "D326") (unit 1) (value "LED_RGB") (footprint "IE-3535RGB:IE-3535RGB")) (path "" (reference "D327") (unit 1) (value "LED_RGB") (footprint "IE-3535RGB:IE-3535RGB")) (path "" (reference "D328") (unit 1) (value "LED_RGB") (footprint "IE-3535RGB:IE-3535RGB")) (path "" (reference "D329") (unit 1) (value "LED_RGB") (footprint "IE-3535RGB:IE-3535RGB")) (path "" (reference "D330") (unit 1) (value "LED_RGB") (footprint "IE-3535RGB:IE-3535RGB")) (path "" (reference "D331") (unit 1) (value "SM712_SOT23") (footprint "Package_TO_SOT_SMD:SOT-23")) (path "" (reference "D332") (unit 1) (value "Green") (footprint "LED_SMD:LED_0805_2012Metric_Pad1.15x1.40mm_HandSolder")) (path "" (reference "D333") (unit 1) (value "Red") (footprint "LED_SMD:LED_0805_2012Metric_Pad1.15x1.40mm_HandSolder")) (path "" (reference "J301") (unit 1) (value "RS485") (footprint "Connector_PinSocket_2.54mm:PinSocket_1x03_P2.54mm_Vertical_SMD_Pin1Right")) (path "" (reference "J302") (unit 1) (value "Power Input") (footprint "TerminalBlock:TerminalBlock_bornier-4_P5.08mm")) (path "" (reference "J303") (unit 1) (value "IDC10") (footprint "Connector_PinHeader_2.54mm:PinHeader_2x05_P2.54mm_Vertical_SMD")) (path "" (reference "J304") (unit 1) (value "SWD") (footprint "Connector_PinSocket_2.54mm:PinSocket_1x04_P2.54mm_Vertical_SMD_Pin1Right")) (path "" (reference "J305") (unit 1) (value "BOOT_TO/ SELECTOR") (footprint "Connector_PinHeader_2.54mm:PinHeader_1x03_P2.54mm_Vertical_SMD_Pin1Left")) (path "" (reference "J306") (unit 1) (value "UART2") (footprint "Connector_PinHeader_2.54mm:PinHeader_1x02_P2.54mm_Vertical_SMD_Pin1Left")) (path "" (reference "J307") (unit 1) (value "IDC10") (footprint "Connector_PinHeader_2.54mm:PinHeader_2x05_P2.54mm_Vertical_SMD")) (path "" (reference "J308") (unit 1) (value "DATA INPUT") (footprint "Connector_PinSocket_2.54mm:PinSocket_1x04_P2.54mm_Vertical_SMD_Pin1Right")) (path "" (reference "J309") (unit 1) (value "Data OUT") (footprint "Connector_PinSocket_2.54mm:PinSocket_1x04_P2.54mm_Vertical_SMD_Pin1Right")) (path "" (reference "J310") (unit 1) (value "Serial_BUS") (footprint "Connector_PinSocket_2.54mm:PinSocket_1x04_P2.54mm_Vertical_SMD_Pin1Right")) (path "" (reference "J311") (unit 1) (value "BOOT_TO/ SELECTOR") (footprint "Connector_PinHeader_2.54mm:PinHeader_1x02_P2.54mm_Vertical_SMD_Pin1Left")) (path "" (reference "Q1") (unit 1) (value "PMV45EN2R") (footprint "Package_TO_SOT_SMD:SOT-23_Handsoldering")) (path "" (reference "Q2") (unit 1) (value "PMV45EN2R") (footprint "Package_TO_SOT_SMD:SOT-23_Handsoldering")) (path "" (reference "Q3") (unit 1) (value "PMV45EN2R") (footprint "Package_TO_SOT_SMD:SOT-23_Handsoldering")) (path "" (reference "Q4") (unit 1) (value "PMV45EN2R") (footprint "Package_TO_SOT_SMD:SOT-23_Handsoldering")) (path "" (reference "Q5") (unit 1) (value "PMV45EN2R") (footprint "Package_TO_SOT_SMD:SOT-23_Handsoldering")) (path "" (reference "Q6") (unit 1) (value "PMV45EN2R") (footprint "Package_TO_SOT_SMD:SOT-23_Handsoldering")) (path "" (reference "Q7") (unit 1) (value "PMV45EN2R") (footprint "Package_TO_SOT_SMD:SOT-23_Handsoldering")) (path "" (reference "Q8") (unit 1) (value "PMV45EN2R") (footprint "Package_TO_SOT_SMD:SOT-23_Handsoldering")) (path "" (reference "Q9") (unit 1) (value "PMV45EN2R") (footprint "Package_TO_SOT_SMD:SOT-23_Handsoldering")) (path "" (reference "Q10") (unit 1) (value "PMV45EN2R") (footprint "Package_TO_SOT_SMD:SOT-23_Handsoldering")) (path "" (reference "R201") (unit 1) (value "100") (footprint "Resistor_SMD:R_0603_1608Metric_Pad0.98x0.95mm_HandSolder")) (path "" (reference "R202") (unit 1) (value "100") (footprint "Resistor_SMD:R_0603_1608Metric_Pad0.98x0.95mm_HandSolder")) (path "" (reference "R203") (unit 1) (value "100") (footprint "Resistor_SMD:R_0603_1608Metric_Pad0.98x0.95mm_HandSolder")) (path "" (reference "R204") (unit 1) (value "100") (footprint "Resistor_SMD:R_0603_1608Metric_Pad0.98x0.95mm_HandSolder")) (path "" (reference "R205") (unit 1) (value "100") (footprint "Resistor_SMD:R_0603_1608Metric_Pad0.98x0.95mm_HandSolder")) (path "" (reference "R206") (unit 1) (value "100") (footprint "Resistor_SMD:R_0603_1608Metric_Pad0.98x0.95mm_HandSolder")) (path "" (reference "R207") (unit 1) (value "100") (footprint "Resistor_SMD:R_0603_1608Metric_Pad0.98x0.95mm_HandSolder")) (path "" (reference "R208") (unit 1) (value "100") (footprint "Resistor_SMD:R_0603_1608Metric_Pad0.98x0.95mm_HandSolder")) (path "" (reference "R209") (unit 1) (value "100") (footprint "Resistor_SMD:R_0603_1608Metric_Pad0.98x0.95mm_HandSolder")) (path "" (reference "R210") (unit 1) (value "100") (footprint "Resistor_SMD:R_0603_1608Metric_Pad0.98x0.95mm_HandSolder")) (path "" (reference "R301") (unit 1) (value "10k") (footprint "Resistor_SMD:R_0603_1608Metric_Pad0.98x0.95mm_HandSolder")) (path "" (reference "R303") (unit 1) (value "360") (footprint "Resistor_SMD:R_0603_1608Metric_Pad0.98x0.95mm_HandSolder")) (path "" (reference "R304") (unit 1) (value "360") (footprint "Resistor_SMD:R_0603_1608Metric_Pad0.98x0.95mm_HandSolder")) (path "" (reference "R305") (unit 1) (value "10k") (footprint "Resistor_SMD:R_0603_1608Metric_Pad0.98x0.95mm_HandSolder")) (path "" (reference "R306") (unit 1) (value "120") (footprint "Resistor_SMD:R_0603_1608Metric_Pad0.98x0.95mm_HandSolder")) (path "" (reference "R307") (unit 1) (value "10") (footprint "Resistor_SMD:R_0603_1608Metric_Pad0.98x0.95mm_HandSolder")) (path "" (reference "R308") (unit 1) (value "10") (footprint "Resistor_SMD:R_0603_1608Metric_Pad0.98x0.95mm_HandSolder")) (path "" (reference "R309") (unit 1) (value "10k") (footprint "Resistor_SMD:R_0603_1608Metric_Pad0.98x0.95mm_HandSolder")) (path "" (reference "R310") (unit 1) (value "10k") (footprint "Resistor_SMD:R_0603_1608Metric_Pad0.98x0.95mm_HandSolder")) (path "" (reference "R311") (unit 1) (value "10k") (footprint "Resistor_SMD:R_0603_1608Metric_Pad0.98x0.95mm_HandSolder")) (path "" (reference "R312") (unit 1) (value "510") (footprint "Resistor_SMD:R_0603_1608Metric_Pad0.98x0.95mm_HandSolder")) (path "" (reference "R313") (unit 1) (value "680") (footprint "Resistor_SMD:R_0603_1608Metric_Pad0.98x0.95mm_HandSolder")) (path "" (reference "R314") (unit 1) (value "R_red") (footprint "Resistor_SMD:R_0805_2012Metric_Pad1.20x1.40mm_HandSolder")) (path "" (reference "R315") (unit 1) (value "R_green") (footprint "Resistor_SMD:R_0805_2012Metric_Pad1.20x1.40mm_HandSolder")) (path "" (reference "R316") (unit 1) (value "R_blue") (footprint "Resistor_SMD:R_0805_2012Metric_Pad1.20x1.40mm_HandSolder")) (path "" (reference "SW301") (unit 1) (value "SW_SPST") (footprint "Button_Switch_SMD:SW_SPST_EVQPE1")) (path "" (reference "TP301") (unit 1) (value "TestPoint") (footprint "TestPoint:TestPoint_Pad_2.0x2.0mm")) (path "" (reference "TP302") (unit 1) (value "TestPoint") (footprint "TestPoint:TestPoint_Pad_2.0x2.0mm")) (path "" (reference "TP303") (unit 1) (value "TestPoint") (footprint "TestPoint:TestPoint_Pad_2.0x2.0mm")) (path "" (reference "TP304") (unit 1) (value "TestPoint") (footprint "TestPoint:TestPoint_Pad_2.0x2.0mm")) (path "" (reference "TP305") (unit 1) (value "TestPoint") (footprint "TestPoint:TestPoint_Pad_2.0x2.0mm")) (path "" (reference "TP306") (unit 1) (value "TestPoint") (footprint "TestPoint:TestPoint_Pad_2.0x2.0mm")) (path "" (reference "TP307") (unit 1) (value "TestPoint") (footprint "TestPoint:TestPoint_Pad_2.0x2.0mm")) (path "" (reference "U301") (unit 1) (value "SN65HVD11") (footprint "Package_SO:SOIC-8_3.9x4.9mm_P1.27mm")) (path "" (reference "U302") (unit 1) (value "LM1117-3.3") (footprint "Package_TO_SOT_SMD:SOT-223")) (path "" (reference "U303") (unit 1) (value "STM32F030C6Tx") (footprint "Package_QFP:LQFP-48_7x7mm_P0.5mm")) (path "" (reference "U304") (unit 1) (value "SM16206") (footprint "Package_SO:SSOP-24_3.9x8.7mm_P0.635mm")) (path "" (reference "U305") (unit 1) (value "SM16206") (footprint "Package_SO:SSOP-24_3.9x8.7mm_P0.635mm")) (path "" (reference "U306") (unit 1) (value "SM16206") (footprint "Package_SO:SSOP-24_3.9x8.7mm_P0.635mm")) (path "" (reference "Y301") (unit 1) (value "8 MHz") (footprint "Crystal:Crystal_SMD_Abracon_ABM3C-4Pin_5.0x3.2mm"))))
